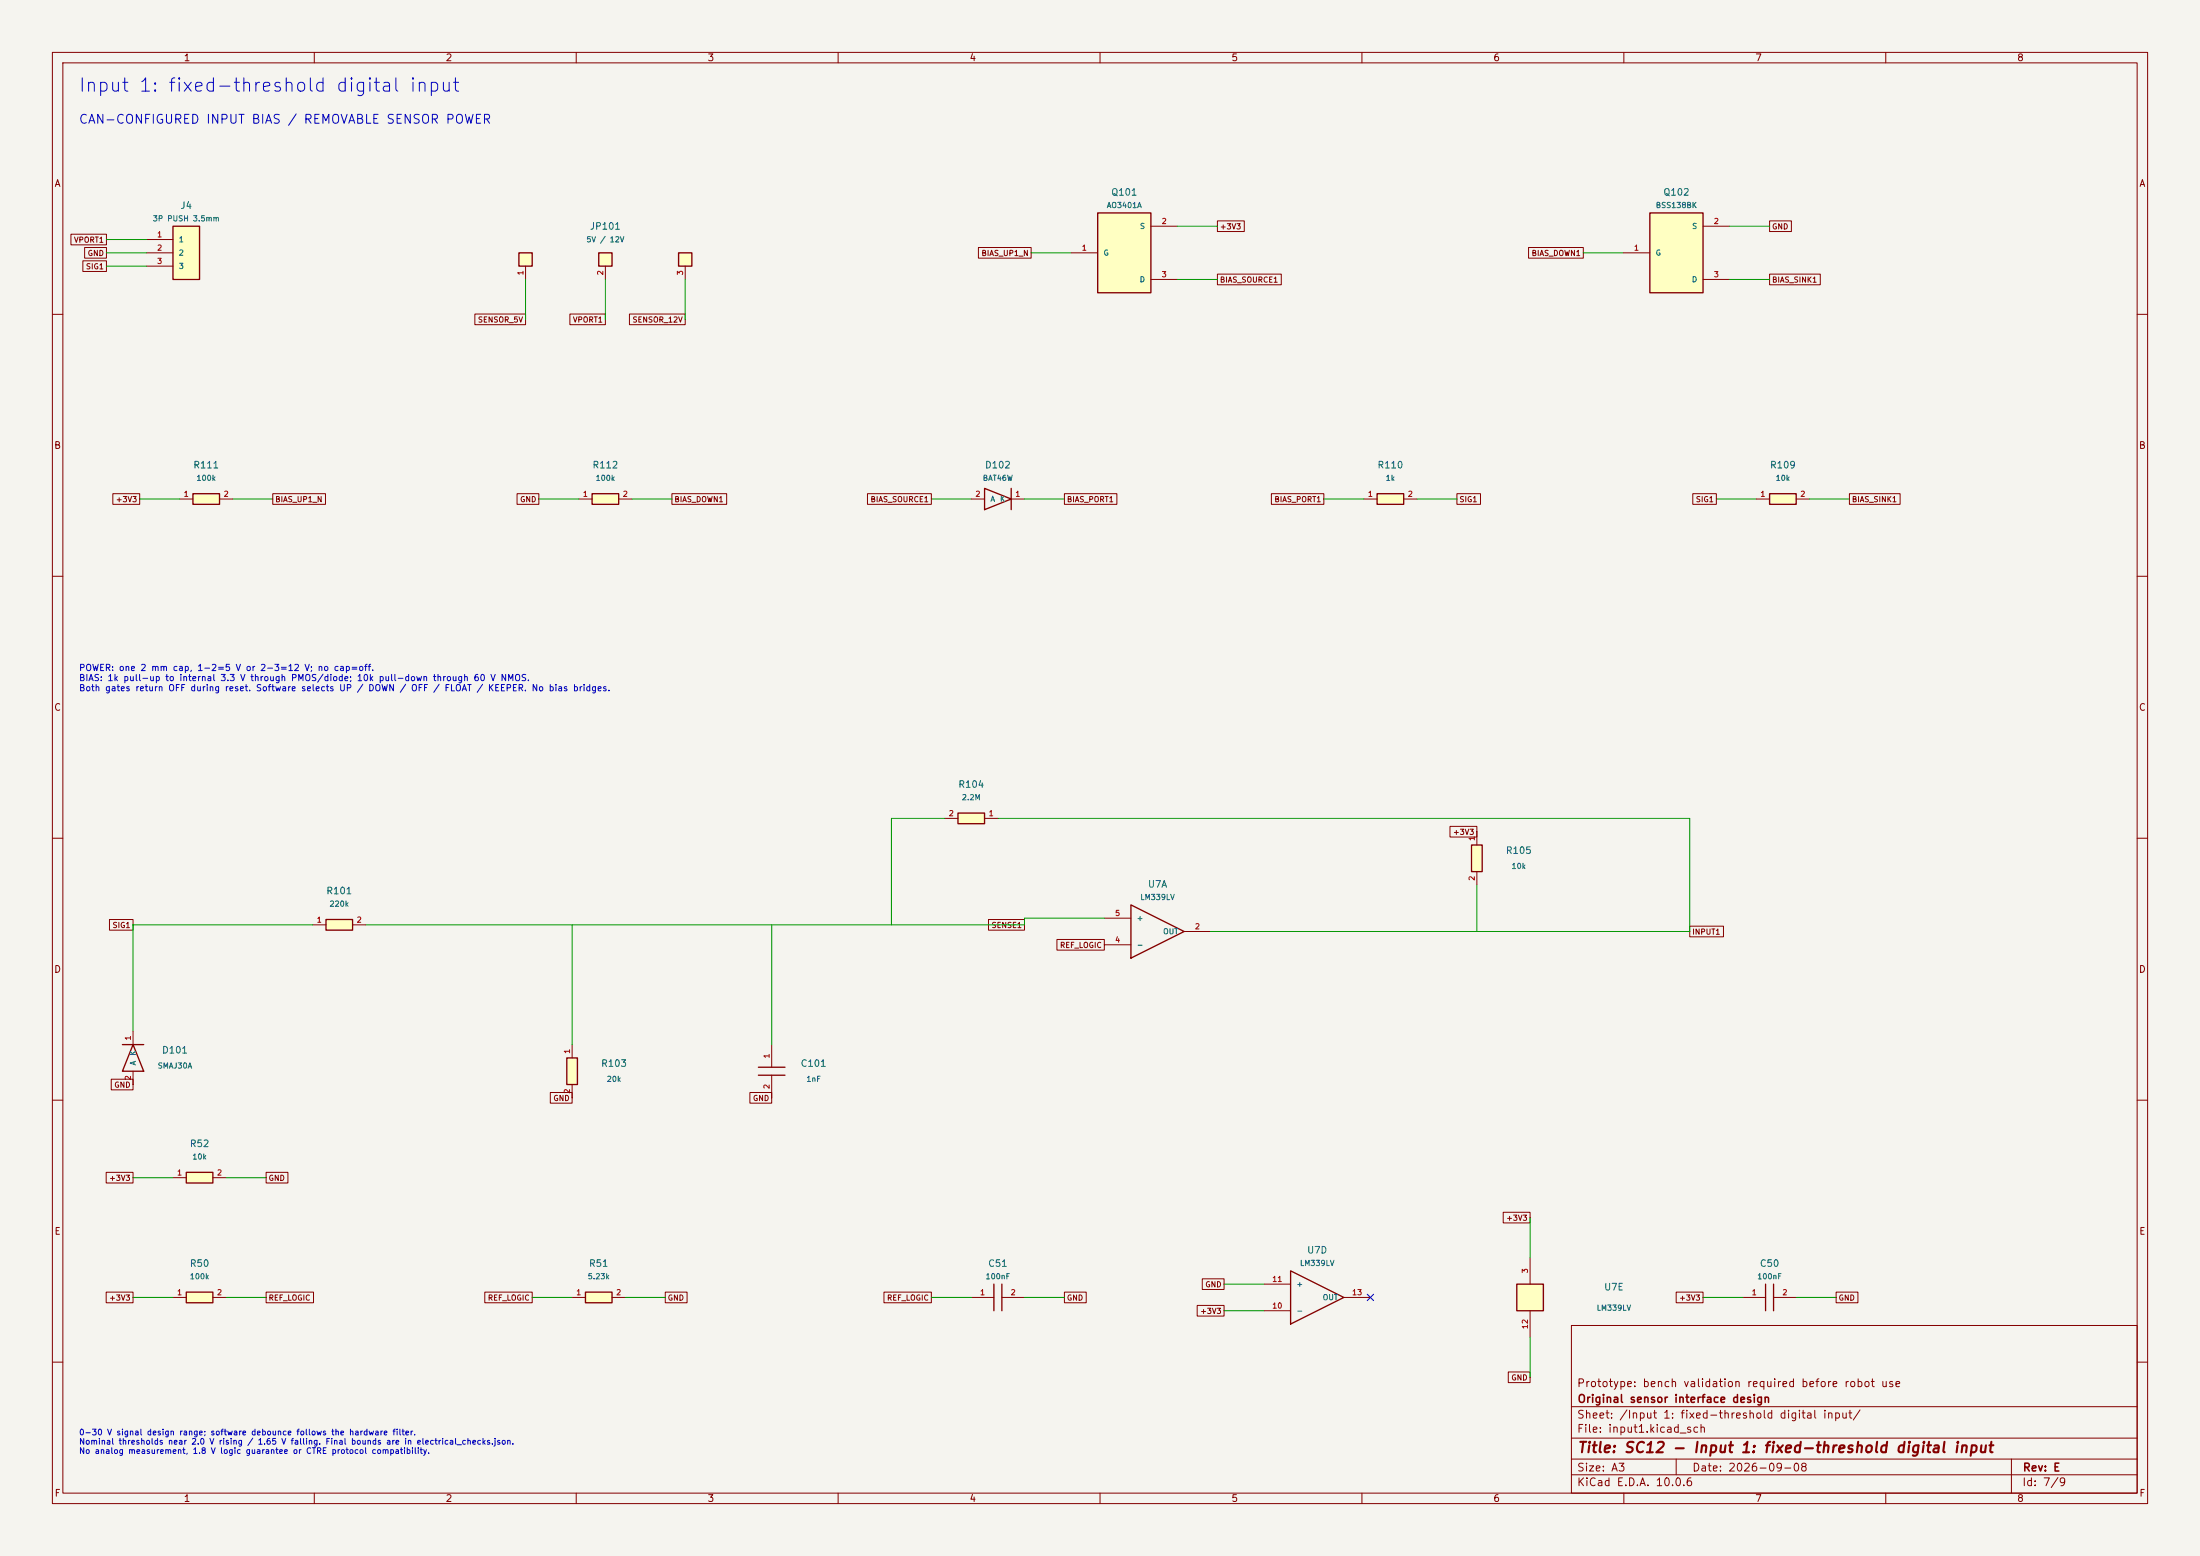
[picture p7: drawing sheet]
(kicad_sch (version 20250114) (generator "eeschema") (paper "A3")
(title_block (title "SC12 - Input 1: fixed-threshold digital input") (date "2026-09-08") (rev "E") (company "Original sensor interface design") (comment 1 "Prototype: bench validation required before robot use"))
(lib_symbols
(symbol "FRC_Sensor_CAN:C" (pin_names (offset 1.016)) (in_bom yes) (on_board yes)
(property "Reference" "C" (at 0 10 0) (effects (font (size 1.27 1.27))))
(property "Value" "C" (at 0 7 0) (effects (font (size 1.27 1.27))))
(property "Footprint" "" (at 0 0 0) (effects (font (size 1.27 1.27)) (hide yes)))
(property "Datasheet" "" (at 0 0 0) (effects (font (size 1.27 1.27)) (hide yes)))
(symbol "C_1_1" (polyline (pts (xy -0.762 -2.54) (xy -0.762 2.54)) (stroke (width 0.254) (type default)) (fill (type none)))(polyline (pts (xy 0.762 -2.54) (xy 0.762 2.54)) (stroke (width 0.254) (type default)) (fill (type none)))
(pin passive line (at -5.08 0 0) (length 4.318) (name "" (effects (font (size 1.016 1.016)))) (number "1" (effects (font (size 1.016 1.016)))))
(pin passive line (at 5.08 0 180) (length 4.318) (name "" (effects (font (size 1.016 1.016)))) (number "2" (effects (font (size 1.016 1.016)))))))
(symbol "FRC_Sensor_CAN:COMP4" (pin_names (offset 1.016)) (in_bom yes) (on_board yes)
(property "Reference" "U" (at 0 10 0) (effects (font (size 1.27 1.27))))
(property "Value" "COMP4" (at 0 7 0) (effects (font (size 1.27 1.27))))
(property "Footprint" "" (at 0 0 0) (effects (font (size 1.27 1.27)) (hide yes)))
(property "Datasheet" "" (at 0 0 0) (effects (font (size 1.27 1.27)) (hide yes)))
(symbol "COMP4_1_1" (polyline (pts (xy -5.08 -5.08) (xy -5.08 5.08) (xy 5.08 0) (xy -5.08 -5.08)) (stroke (width 0.254) (type default)) (fill (type none)))
(pin input line (at -10.16 2.54 0) (length 5.08) (name "+" (effects (font (size 1.016 1.016)))) (number "5" (effects (font (size 1.016 1.016)))))
(pin input line (at -10.16 -2.54 0) (length 5.08) (name "-" (effects (font (size 1.016 1.016)))) (number "4" (effects (font (size 1.016 1.016)))))
(pin open_collector line (at 10.16 0 180) (length 5.08) (name "OUT" (effects (font (size 1.016 1.016)))) (number "2" (effects (font (size 1.016 1.016))))))
(symbol "COMP4_2_1" (polyline (pts (xy -5.08 -5.08) (xy -5.08 5.08) (xy 5.08 0) (xy -5.08 -5.08)) (stroke (width 0.254) (type default)) (fill (type none)))
(pin input line (at -10.16 2.54 0) (length 5.08) (name "+" (effects (font (size 1.016 1.016)))) (number "7" (effects (font (size 1.016 1.016)))))
(pin input line (at -10.16 -2.54 0) (length 5.08) (name "-" (effects (font (size 1.016 1.016)))) (number "6" (effects (font (size 1.016 1.016)))))
(pin open_collector line (at 10.16 0 180) (length 5.08) (name "OUT" (effects (font (size 1.016 1.016)))) (number "1" (effects (font (size 1.016 1.016))))))
(symbol "COMP4_3_1" (polyline (pts (xy -5.08 -5.08) (xy -5.08 5.08) (xy 5.08 0) (xy -5.08 -5.08)) (stroke (width 0.254) (type default)) (fill (type none)))
(pin input line (at -10.16 2.54 0) (length 5.08) (name "+" (effects (font (size 1.016 1.016)))) (number "9" (effects (font (size 1.016 1.016)))))
(pin input line (at -10.16 -2.54 0) (length 5.08) (name "-" (effects (font (size 1.016 1.016)))) (number "8" (effects (font (size 1.016 1.016)))))
(pin open_collector line (at 10.16 0 180) (length 5.08) (name "OUT" (effects (font (size 1.016 1.016)))) (number "14" (effects (font (size 1.016 1.016))))))
(symbol "COMP4_4_1" (polyline (pts (xy -5.08 -5.08) (xy -5.08 5.08) (xy 5.08 0) (xy -5.08 -5.08)) (stroke (width 0.254) (type default)) (fill (type none)))
(pin input line (at -10.16 2.54 0) (length 5.08) (name "+" (effects (font (size 1.016 1.016)))) (number "11" (effects (font (size 1.016 1.016)))))
(pin input line (at -10.16 -2.54 0) (length 5.08) (name "-" (effects (font (size 1.016 1.016)))) (number "10" (effects (font (size 1.016 1.016)))))
(pin open_collector line (at 10.16 0 180) (length 5.08) (name "OUT" (effects (font (size 1.016 1.016)))) (number "13" (effects (font (size 1.016 1.016))))))
(symbol "COMP4_5_1" (rectangle (start -2.54 2.54) (end 2.54 -2.54) (stroke (width .254) (type default)) (fill (type background)))
(pin power_in line (at 0 7.62 270) (length 5.08) (name "" (effects (font (size 1.016 1.016)))) (number "3" (effects (font (size 1.016 1.016)))))
(pin power_in line (at 0 -7.62 90) (length 5.08) (name "" (effects (font (size 1.016 1.016)))) (number "12" (effects (font (size 1.016 1.016)))))))
(symbol "FRC_Sensor_CAN:CONN3" (pin_names (offset 1.016)) (in_bom yes) (on_board yes)
(property "Reference" "J" (at 0 10 0) (effects (font (size 1.27 1.27))))
(property "Value" "CONN3" (at 0 7 0) (effects (font (size 1.27 1.27))))
(property "Footprint" "" (at 0 0 0) (effects (font (size 1.27 1.27)) (hide yes)))
(property "Datasheet" "" (at 0 0 0) (effects (font (size 1.27 1.27)) (hide yes)))
(symbol "CONN3_1_1" (rectangle (start -2.54 5.08) (end 2.54 -5.08) (stroke (width .254) (type default)) (fill (type background)))
(pin passive line (at -7.62 2.54 0) (length 5.08) (name "1" (effects (font (size 1.016 1.016)))) (number "1" (effects (font (size 1.016 1.016)))))
(pin passive line (at -7.62 0 0) (length 5.08) (name "2" (effects (font (size 1.016 1.016)))) (number "2" (effects (font (size 1.016 1.016)))))
(pin passive line (at -7.62 -2.54 0) (length 5.08) (name "3" (effects (font (size 1.016 1.016)))) (number "3" (effects (font (size 1.016 1.016)))))))
(symbol "FRC_Sensor_CAN:D" (pin_names (offset 1.016)) (in_bom yes) (on_board yes)
(property "Reference" "D" (at 0 10 0) (effects (font (size 1.27 1.27))))
(property "Value" "D" (at 0 7 0) (effects (font (size 1.27 1.27))))
(property "Footprint" "" (at 0 0 0) (effects (font (size 1.27 1.27)) (hide yes)))
(property "Datasheet" "" (at 0 0 0) (effects (font (size 1.27 1.27)) (hide yes)))
(symbol "D_1_1" (polyline (pts (xy -2.54 -2.032) (xy -2.54 2.032) (xy 2.54 0) (xy -2.54 -2.032)) (stroke (width 0.254) (type default)) (fill (type none)))(polyline (pts (xy 2.54 -2.032) (xy 2.54 2.032)) (stroke (width 0.254) (type default)) (fill (type none)))
(pin passive line (at -5.08 0 0) (length 2.54) (name "A" (effects (font (size 1.016 1.016)))) (number "2" (effects (font (size 1.016 1.016)))))
(pin passive line (at 5.08 0 180) (length 2.54) (name "K" (effects (font (size 1.016 1.016)))) (number "1" (effects (font (size 1.016 1.016)))))))
(symbol "FRC_Sensor_CAN:NMOS3" (pin_names (offset 1.016)) (in_bom yes) (on_board yes)
(property "Reference" "Q" (at 0 10 0) (effects (font (size 1.27 1.27))))
(property "Value" "NMOS3" (at 0 7 0) (effects (font (size 1.27 1.27))))
(property "Footprint" "" (at 0 0 0) (effects (font (size 1.27 1.27)) (hide yes)))
(property "Datasheet" "" (at 0 0 0) (effects (font (size 1.27 1.27)) (hide yes)))
(symbol "NMOS3_1_1" (rectangle (start -5.08 7.62) (end 5.08 -7.62) (stroke (width .254) (type default)) (fill (type background)))
(pin input line (at -10.16 0 0) (length 5.08) (name "G" (effects (font (size 1.016 1.016)))) (number "1" (effects (font (size 1.016 1.016)))))
(pin passive line (at 10.16 5.08 180) (length 5.08) (name "S" (effects (font (size 1.016 1.016)))) (number "2" (effects (font (size 1.016 1.016)))))
(pin passive line (at 10.16 -5.08 180) (length 5.08) (name "D" (effects (font (size 1.016 1.016)))) (number "3" (effects (font (size 1.016 1.016)))))))
(symbol "FRC_Sensor_CAN:PMOS3" (pin_names (offset 1.016)) (in_bom yes) (on_board yes)
(property "Reference" "Q" (at 0 10 0) (effects (font (size 1.27 1.27))))
(property "Value" "PMOS3" (at 0 7 0) (effects (font (size 1.27 1.27))))
(property "Footprint" "" (at 0 0 0) (effects (font (size 1.27 1.27)) (hide yes)))
(property "Datasheet" "" (at 0 0 0) (effects (font (size 1.27 1.27)) (hide yes)))
(symbol "PMOS3_1_1" (rectangle (start -5.08 7.62) (end 5.08 -7.62) (stroke (width .254) (type default)) (fill (type background)))
(pin input line (at -10.16 0 0) (length 5.08) (name "G" (effects (font (size 1.016 1.016)))) (number "1" (effects (font (size 1.016 1.016)))))
(pin passive line (at 10.16 5.08 180) (length 5.08) (name "S" (effects (font (size 1.016 1.016)))) (number "2" (effects (font (size 1.016 1.016)))))
(pin passive line (at 10.16 -5.08 180) (length 5.08) (name "D" (effects (font (size 1.016 1.016)))) (number "3" (effects (font (size 1.016 1.016)))))))
(symbol "FRC_Sensor_CAN:R" (pin_names (offset 1.016)) (in_bom yes) (on_board yes)
(property "Reference" "R" (at 0 10 0) (effects (font (size 1.27 1.27))))
(property "Value" "R" (at 0 7 0) (effects (font (size 1.27 1.27))))
(property "Footprint" "" (at 0 0 0) (effects (font (size 1.27 1.27)) (hide yes)))
(property "Datasheet" "" (at 0 0 0) (effects (font (size 1.27 1.27)) (hide yes)))
(symbol "R_1_1" (rectangle (start -2.54 1.016) (end 2.54 -1.016) (stroke (width .254) (type default)) (fill (type background)))
(pin passive line (at -5.08 0 0) (length 2.54) (name "" (effects (font (size 1.016 1.016)))) (number "1" (effects (font (size 1.016 1.016)))))
(pin passive line (at 5.08 0 180) (length 2.54) (name "" (effects (font (size 1.016 1.016)))) (number "2" (effects (font (size 1.016 1.016)))))))
(symbol "FRC_Sensor_CAN:SEL3" (pin_names (offset 1.016)) (in_bom yes) (on_board yes)
(property "Reference" "JP" (at 0 10 0) (effects (font (size 1.27 1.27))))
(property "Value" "SEL3" (at 0 7 0) (effects (font (size 1.27 1.27))))
(property "Footprint" "" (at 0 0 0) (effects (font (size 1.27 1.27)) (hide yes)))
(property "Datasheet" "" (at 0 0 0) (effects (font (size 1.27 1.27)) (hide yes)))
(symbol "SEL3_1_1" (rectangle (start -16.51 -2.54) (end -13.97 0) (stroke (width .254) (type default)) (fill (type background)))(rectangle (start -1.27 -2.54) (end 1.27 0) (stroke (width .254) (type default)) (fill (type background)))(rectangle (start 13.97 -2.54) (end 16.51 0) (stroke (width .254) (type default)) (fill (type background)))
(pin passive line (at -15.24 -5.08 90) (length 2.54) (name "" (effects (font (size 1.016 1.016)))) (number "1" (effects (font (size 1.016 1.016)))))
(pin passive line (at 0 -5.08 90) (length 2.54) (name "" (effects (font (size 1.016 1.016)))) (number "2" (effects (font (size 1.016 1.016)))))
(pin passive line (at 15.24 -5.08 90) (length 2.54) (name "" (effects (font (size 1.016 1.016)))) (number "3" (effects (font (size 1.016 1.016))))))))
(text "Input 1: fixed-threshold digital input" (at 15 15 0) (effects (font (size 2.54 2.54)) (justify left top)))
(text "CAN-CONFIGURED INPUT BIAS / REMOVABLE SENSOR POWER" (at 15 22 0) (effects (font (size 1.7 1.7)) (justify left top)))
(wire (pts (xy 27.94 45.72) (xy 20.32 45.72)) (stroke (width 0) (type default)))
(global_label "VPORT1" (shape passive) (at 20.32 45.72 0) (effects (font (size 1.016 1.016)) (justify right)) (property "Intersheetrefs" "${INTERSHEET_REFS}" (at 20.32 45.72 0) (effects (font (size 1.27 1.27)) (hide yes))))
(wire (pts (xy 27.94 48.26) (xy 20.32 48.26)) (stroke (width 0) (type default)))
(global_label "GND" (shape passive) (at 20.32 48.26 0) (effects (font (size 1.016 1.016)) (justify right)) (property "Intersheetrefs" "${INTERSHEET_REFS}" (at 20.32 48.26 0) (effects (font (size 1.27 1.27)) (hide yes))))
(wire (pts (xy 27.94 50.8) (xy 20.32 50.8)) (stroke (width 0) (type default)))
(global_label "SIG1" (shape passive) (at 20.32 50.8 0) (effects (font (size 1.016 1.016)) (justify right)) (property "Intersheetrefs" "${INTERSHEET_REFS}" (at 20.32 50.8 0) (effects (font (size 1.27 1.27)) (hide yes))))
(symbol (lib_id "FRC_Sensor_CAN:CONN3") (at 35.56 48.26 0) (unit 1) (in_bom yes) (on_board yes) (dnp no) (property "Reference" "J4" (at 35.56 39.22 0) (effects (font (size 1.27 1.27))))(property "Value" "3P PUSH 3.5mm" (at 35.56 41.72 0) (effects (font (size 1.016 1.016))))(property "Footprint" "FRC_Sensor_CAN:Weidmuller_LSF_90_3P" (at 35.56 48.26 0) (effects (font (size 1.27 1.27)) (hide yes)))(property "Datasheet" "" (at 35.56 48.26 0) (effects (font (size 1.27 1.27)) (hide yes)))(property "MPN" "1824430000" (at 35.56 48.26 0) (effects (font (size 1.27 1.27)) (hide yes)))(property "Notes" "Horizontal /90 push-in; 8 mm strip, 7 mm pin-row spacing, two solder pins per pole." (at 35.56 48.26 0) (effects (font (size 1.27 1.27)) (hide yes)))(pin "1")(pin "2")(pin "3") )
(wire (pts (xy 100.33 53.34) (xy 100.33 60.96)) (stroke (width 0) (type default)))
(global_label "SENSOR_5V" (shape passive) (at 100.33 60.96 0) (effects (font (size 1.016 1.016)) (justify right)) (property "Intersheetrefs" "${INTERSHEET_REFS}" (at 100.33 60.96 0) (effects (font (size 1.27 1.27)) (hide yes))))
(wire (pts (xy 115.57 53.34) (xy 115.57 60.96)) (stroke (width 0) (type default)))
(global_label "VPORT1" (shape passive) (at 115.57 60.96 0) (effects (font (size 1.016 1.016)) (justify right)) (property "Intersheetrefs" "${INTERSHEET_REFS}" (at 115.57 60.96 0) (effects (font (size 1.27 1.27)) (hide yes))))
(wire (pts (xy 130.81 53.34) (xy 130.81 60.96)) (stroke (width 0) (type default)))
(global_label "SENSOR_12V" (shape passive) (at 130.81 60.96 0) (effects (font (size 1.016 1.016)) (justify right)) (property "Intersheetrefs" "${INTERSHEET_REFS}" (at 130.81 60.96 0) (effects (font (size 1.27 1.27)) (hide yes))))
(symbol (lib_id "FRC_Sensor_CAN:SEL3") (at 115.57000000000001 48.26 0) (unit 1) (in_bom yes) (on_board yes) (dnp no) (property "Reference" "JP101" (at 115.57 43.18 0) (effects (font (size 1.27 1.27))))(property "Value" "5V / 12V" (at 115.57 45.72 0) (effects (font (size 1.016 1.016))))(property "Footprint" "FRC_Sensor_CAN:PinHeader_1x03_P2.00mm_Vertical" (at 115.57 48.26 0) (effects (font (size 1.27 1.27)) (hide yes)))(property "Datasheet" "" (at 115.57 48.26 0) (effects (font (size 1.27 1.27)) (hide yes)))(property "MPN" "M22-2010305" (at 115.57 48.26 0) (effects (font (size 1.27 1.27)) (hide yes)))(property "Notes" "Hand-fit 2 mm header. One removable SPN02SVEN-RC shunt: 1-2=5 V, 2-3=12 V, absent=off. Change only with power off. Ship shunts loose." (at 115.57 48.26 0) (effects (font (size 1.27 1.27)) (hide yes)))(pin "1")(pin "2")(pin "3") )
(wire (pts (xy 204.47 48.26) (xy 196.85 48.26)) (stroke (width 0) (type default)))
(global_label "BIAS_UP1_N" (shape passive) (at 196.85 48.26 0) (effects (font (size 1.016 1.016)) (justify right)) (property "Intersheetrefs" "${INTERSHEET_REFS}" (at 196.85 48.26 0) (effects (font (size 1.27 1.27)) (hide yes))))
(wire (pts (xy 224.79 43.18) (xy 232.41 43.18)) (stroke (width 0) (type default)))
(global_label "+3V3" (shape passive) (at 232.41 43.18 180) (effects (font (size 1.016 1.016)) (justify left)) (property "Intersheetrefs" "${INTERSHEET_REFS}" (at 232.41 43.18 0) (effects (font (size 1.27 1.27)) (hide yes))))
(wire (pts (xy 224.79 53.34) (xy 232.41 53.34)) (stroke (width 0) (type default)))
(global_label "BIAS_SOURCE1" (shape passive) (at 232.41 53.34 180) (effects (font (size 1.016 1.016)) (justify left)) (property "Intersheetrefs" "${INTERSHEET_REFS}" (at 232.41 53.34 0) (effects (font (size 1.27 1.27)) (hide yes))))
(symbol (lib_id "FRC_Sensor_CAN:PMOS3") (at 214.63 48.26 0) (unit 1) (in_bom yes) (on_board yes) (dnp no) (property "Reference" "Q101" (at 214.63 36.68 0) (effects (font (size 1.27 1.27))))(property "Value" "AO3401A" (at 214.63 39.18 0) (effects (font (size 1.016 1.016))))(property "Footprint" "FRC_Sensor_CAN:SOT-23" (at 214.63 48.26 0) (effects (font (size 1.27 1.27)) (hide yes)))(property "Datasheet" "" (at 214.63 48.26 0) (effects (font (size 1.27 1.27)) (hide yes)))(property "MPN" "AO3401A" (at 214.63 48.26 0) (effects (font (size 1.27 1.27)) (hide yes)))(property "Notes" "3.3 V bias source, active-low gate. BAT46W isolates positive field voltage." (at 214.63 48.26 0) (effects (font (size 1.27 1.27)) (hide yes)))(pin "1")(pin "2")(pin "3") )
(wire (pts (xy 309.88 48.26) (xy 302.26 48.26)) (stroke (width 0) (type default)))
(global_label "BIAS_DOWN1" (shape passive) (at 302.26 48.26 0) (effects (font (size 1.016 1.016)) (justify right)) (property "Intersheetrefs" "${INTERSHEET_REFS}" (at 302.26 48.26 0) (effects (font (size 1.27 1.27)) (hide yes))))
(wire (pts (xy 330.2 43.18) (xy 337.82 43.18)) (stroke (width 0) (type default)))
(global_label "GND" (shape passive) (at 337.82 43.18 180) (effects (font (size 1.016 1.016)) (justify left)) (property "Intersheetrefs" "${INTERSHEET_REFS}" (at 337.82 43.18 0) (effects (font (size 1.27 1.27)) (hide yes))))
(wire (pts (xy 330.2 53.34) (xy 337.82 53.34)) (stroke (width 0) (type default)))
(global_label "BIAS_SINK1" (shape passive) (at 337.82 53.34 180) (effects (font (size 1.016 1.016)) (justify left)) (property "Intersheetrefs" "${INTERSHEET_REFS}" (at 337.82 53.34 0) (effects (font (size 1.27 1.27)) (hide yes))))
(symbol (lib_id "FRC_Sensor_CAN:NMOS3") (at 320.04 48.26 0) (unit 1) (in_bom yes) (on_board yes) (dnp no) (property "Reference" "Q102" (at 320.04 36.68 0) (effects (font (size 1.27 1.27))))(property "Value" "BSS138BK" (at 320.04 39.18 0) (effects (font (size 1.016 1.016))))(property "Footprint" "FRC_Sensor_CAN:SOT-23" (at 320.04 48.26 0) (effects (font (size 1.27 1.27)) (hide yes)))(property "Datasheet" "" (at 320.04 48.26 0) (effects (font (size 1.27 1.27)) (hide yes)))(property "MPN" "BSS138BK,215" (at 320.04 48.26 0) (effects (font (size 1.27 1.27)) (hide yes)))(property "Notes" "60 V bias sink, active-high gate; 6.5 ohm max at VGS=2.5 V, 25 C." (at 320.04 48.26 0) (effects (font (size 1.27 1.27)) (hide yes)))(pin "1")(pin "2")(pin "3") )
(wire (pts (xy 34.29 95.25) (xy 26.67 95.25)) (stroke (width 0) (type default)))
(global_label "+3V3" (shape passive) (at 26.67 95.25 0) (effects (font (size 1.016 1.016)) (justify right)) (property "Intersheetrefs" "${INTERSHEET_REFS}" (at 26.67 95.25 0) (effects (font (size 1.27 1.27)) (hide yes))))
(wire (pts (xy 44.45 95.25) (xy 52.07 95.25)) (stroke (width 0) (type default)))
(global_label "BIAS_UP1_N" (shape passive) (at 52.07 95.25 180) (effects (font (size 1.016 1.016)) (justify left)) (property "Intersheetrefs" "${INTERSHEET_REFS}" (at 52.07 95.25 0) (effects (font (size 1.27 1.27)) (hide yes))))
(symbol (lib_id "FRC_Sensor_CAN:R") (at 39.37 95.25 0) (unit 1) (in_bom yes) (on_board yes) (dnp no) (property "Reference" "R111" (at 39.37 88.75 0) (effects (font (size 1.27 1.27))))(property "Value" "100k" (at 39.37 91.25 0) (effects (font (size 1.016 1.016))))(property "Footprint" "FRC_Sensor_CAN:R_0805_2012Metric" (at 39.37 95.25 0) (effects (font (size 1.27 1.27)) (hide yes)))(property "Datasheet" "" (at 39.37 95.25 0) (effects (font (size 1.27 1.27)) (hide yes)))(property "MPN" "0805W8F1003T5E" (at 39.37 95.25 0) (effects (font (size 1.27 1.27)) (hide yes)))(property "Notes" "100k gate return holds bias OFF during reset, bootloader and unconfigured startup." (at 39.37 95.25 0) (effects (font (size 1.27 1.27)) (hide yes)))(pin "1")(pin "2") )
(wire (pts (xy 110.49 95.25) (xy 102.87 95.25)) (stroke (width 0) (type default)))
(global_label "GND" (shape passive) (at 102.87 95.25 0) (effects (font (size 1.016 1.016)) (justify right)) (property "Intersheetrefs" "${INTERSHEET_REFS}" (at 102.87 95.25 0) (effects (font (size 1.27 1.27)) (hide yes))))
(wire (pts (xy 120.65 95.25) (xy 128.27 95.25)) (stroke (width 0) (type default)))
(global_label "BIAS_DOWN1" (shape passive) (at 128.27 95.25 180) (effects (font (size 1.016 1.016)) (justify left)) (property "Intersheetrefs" "${INTERSHEET_REFS}" (at 128.27 95.25 0) (effects (font (size 1.27 1.27)) (hide yes))))
(symbol (lib_id "FRC_Sensor_CAN:R") (at 115.57000000000001 95.25 0) (unit 1) (in_bom yes) (on_board yes) (dnp no) (property "Reference" "R112" (at 115.57 88.75 0) (effects (font (size 1.27 1.27))))(property "Value" "100k" (at 115.57 91.25 0) (effects (font (size 1.016 1.016))))(property "Footprint" "FRC_Sensor_CAN:R_0805_2012Metric" (at 115.57 95.25 0) (effects (font (size 1.27 1.27)) (hide yes)))(property "Datasheet" "" (at 115.57 95.25 0) (effects (font (size 1.27 1.27)) (hide yes)))(property "MPN" "0805W8F1003T5E" (at 115.57 95.25 0) (effects (font (size 1.27 1.27)) (hide yes)))(property "Notes" "100k gate return holds bias OFF during reset, bootloader and unconfigured startup." (at 115.57 95.25 0) (effects (font (size 1.27 1.27)) (hide yes)))(pin "1")(pin "2") )
(wire (pts (xy 185.42 95.25) (xy 177.8 95.25)) (stroke (width 0) (type default)))
(global_label "BIAS_SOURCE1" (shape passive) (at 177.8 95.25 0) (effects (font (size 1.016 1.016)) (justify right)) (property "Intersheetrefs" "${INTERSHEET_REFS}" (at 177.8 95.25 0) (effects (font (size 1.27 1.27)) (hide yes))))
(wire (pts (xy 195.58 95.25) (xy 203.2 95.25)) (stroke (width 0) (type default)))
(global_label "BIAS_PORT1" (shape passive) (at 203.2 95.25 180) (effects (font (size 1.016 1.016)) (justify left)) (property "Intersheetrefs" "${INTERSHEET_REFS}" (at 203.2 95.25 0) (effects (font (size 1.27 1.27)) (hide yes))))
(symbol (lib_id "FRC_Sensor_CAN:D") (at 190.5 95.25 0) (unit 1) (in_bom yes) (on_board yes) (dnp no) (property "Reference" "D102" (at 190.5 88.75 0) (effects (font (size 1.27 1.27))))(property "Value" "BAT46W" (at 190.5 91.25 0) (effects (font (size 1.016 1.016))))(property "Footprint" "FRC_Sensor_CAN:D_SOD-123" (at 190.5 95.25 0) (effects (font (size 1.27 1.27)) (hide yes)))(property "Datasheet" "" (at 190.5 95.25 0) (effects (font (size 1.27 1.27)) (hide yes)))(property "MPN" "BAT46W-E3-18" (at 190.5 95.25 0) (effects (font (size 1.27 1.27)) (hide yes)))(property "Notes" "" (at 190.5 95.25 0) (effects (font (size 1.27 1.27)) (hide yes)))(pin "2")(pin "1") )
(wire (pts (xy 260.35 95.25) (xy 252.73 95.25)) (stroke (width 0) (type default)))
(global_label "BIAS_PORT1" (shape passive) (at 252.73 95.25 0) (effects (font (size 1.016 1.016)) (justify right)) (property "Intersheetrefs" "${INTERSHEET_REFS}" (at 252.73 95.25 0) (effects (font (size 1.27 1.27)) (hide yes))))
(wire (pts (xy 270.51 95.25) (xy 278.13 95.25)) (stroke (width 0) (type default)))
(global_label "SIG1" (shape passive) (at 278.13 95.25 180) (effects (font (size 1.016 1.016)) (justify left)) (property "Intersheetrefs" "${INTERSHEET_REFS}" (at 278.13 95.25 0) (effects (font (size 1.27 1.27)) (hide yes))))
(symbol (lib_id "FRC_Sensor_CAN:R") (at 265.43 95.25 0) (unit 1) (in_bom yes) (on_board yes) (dnp no) (property "Reference" "R110" (at 265.43 88.75 0) (effects (font (size 1.27 1.27))))(property "Value" "1k" (at 265.43 91.25 0) (effects (font (size 1.016 1.016))))(property "Footprint" "FRC_Sensor_CAN:R_0805_2012Metric" (at 265.43 95.25 0) (effects (font (size 1.27 1.27)) (hide yes)))(property "Datasheet" "" (at 265.43 95.25 0) (effects (font (size 1.27 1.27)) (hide yes)))(property "MPN" "0805W8F1001T5E" (at 265.43 95.25 0) (effects (font (size 1.27 1.27)) (hide yes)))(property "Notes" "Switched 3.3 V pull-up through reverse-blocking BAT46W; independent of sensor supply. About 3 mA maximum sink load." (at 265.43 95.25 0) (effects (font (size 1.27 1.27)) (hide yes)))(pin "1")(pin "2") )
(wire (pts (xy 335.28 95.25) (xy 327.66 95.25)) (stroke (width 0) (type default)))
(global_label "SIG1" (shape passive) (at 327.66 95.25 0) (effects (font (size 1.016 1.016)) (justify right)) (property "Intersheetrefs" "${INTERSHEET_REFS}" (at 327.66 95.25 0) (effects (font (size 1.27 1.27)) (hide yes))))
(wire (pts (xy 345.44 95.25) (xy 353.06 95.25)) (stroke (width 0) (type default)))
(global_label "BIAS_SINK1" (shape passive) (at 353.06 95.25 180) (effects (font (size 1.016 1.016)) (justify left)) (property "Intersheetrefs" "${INTERSHEET_REFS}" (at 353.06 95.25 0) (effects (font (size 1.27 1.27)) (hide yes))))
(symbol (lib_id "FRC_Sensor_CAN:R") (at 340.36 95.25 0) (unit 1) (in_bom yes) (on_board yes) (dnp no) (property "Reference" "R109" (at 340.36 88.75 0) (effects (font (size 1.27 1.27))))(property "Value" "10k" (at 340.36 91.25 0) (effects (font (size 1.016 1.016))))(property "Footprint" "FRC_Sensor_CAN:R_1206_3216Metric" (at 340.36 95.25 0) (effects (font (size 1.27 1.27)) (hide yes)))(property "Datasheet" "" (at 340.36 95.25 0) (effects (font (size 1.27 1.27)) (hide yes)))(property "MPN" "RC1206FR-0710KL" (at 340.36 95.25 0) (effects (font (size 1.27 1.27)) (hide yes)))(property "Notes" "Electronically switched 10k pulldown; 0.09 W worst at 30 V, 1206 0.25 W." (at 340.36 95.25 0) (effects (font (size 1.27 1.27)) (hide yes)))(pin "1")(pin "2") )
(text "POWER: one 2 mm cap, 1-2=5 V or 2-3=12 V; no cap=off.\nBIAS: 1k pull-up to internal 3.3 V through PMOS/diode; 10k pull-down through 60 V NMOS.\nBoth gates return OFF during reset. Software selects UP / DOWN / OFF / FLOAT / KEEPER. No bias bridges." (at 15 127 0) (effects (font (size 1.2 1.2)) (justify left top)))
(symbol (lib_id "FRC_Sensor_CAN:R") (at 64.77 176.53 0) (unit 1) (in_bom yes) (on_board yes) (dnp no) (property "Reference" "R101" (at 64.77 170.03 0) (effects (font (size 1.27 1.27))))(property "Value" "220k" (at 64.77 172.53 0) (effects (font (size 1.016 1.016))))(property "Footprint" "FRC_Sensor_CAN:R_0805_2012Metric" (at 64.77 176.53 0) (effects (font (size 1.27 1.27)) (hide yes)))(property "Datasheet" "" (at 64.77 176.53 0) (effects (font (size 1.27 1.27)) (hide yes)))(property "MPN" "RC0805FR-07220KL" (at 64.77 176.53 0) (effects (font (size 1.27 1.27)) (hide yes)))(property "Notes" "One series resistor; loses Rev B single-resistor-short tolerance. 150 V working rating; input 0-30 V target." (at 64.77 176.53 0) (effects (font (size 1.27 1.27)) (hide yes)))(pin "1")(pin "2") )
(symbol (lib_id "FRC_Sensor_CAN:D") (at 25.4 201.93 90) (unit 1) (in_bom yes) (on_board yes) (dnp no) (property "Reference" "D101" (at 33.4 200.43 90) (effects (font (size 1.27 1.27))))(property "Value" "SMAJ30A" (at 33.4 203.43 90) (effects (font (size 1.016 1.016))))(property "Footprint" "FRC_Sensor_CAN:D_SMA" (at 25.4 201.93 0) (effects (font (size 1.27 1.27)) (hide yes)))(property "Datasheet" "" (at 25.4 201.93 0) (effects (font (size 1.27 1.27)) (hide yes)))(property "MPN" "SMAJ30A" (at 25.4 201.93 0) (effects (font (size 1.27 1.27)) (hide yes)))(property "Notes" "30V working standoff; unidirectional transient clamp." (at 25.4 201.93 0) (effects (font (size 1.27 1.27)) (hide yes)))(pin "2")(pin "1") )
(symbol (lib_id "FRC_Sensor_CAN:R") (at 109.22 204.47 270) (unit 1) (in_bom yes) (on_board yes) (dnp no) (property "Reference" "R103" (at 117.22 202.97 90) (effects (font (size 1.27 1.27))))(property "Value" "20k" (at 117.22 205.97 90) (effects (font (size 1.016 1.016))))(property "Footprint" "FRC_Sensor_CAN:R_0805_2012Metric" (at 109.22 204.47 0) (effects (font (size 1.27 1.27)) (hide yes)))(property "Datasheet" "" (at 109.22 204.47 0) (effects (font (size 1.27 1.27)) (hide yes)))(property "MPN" "RC0805FR-0720KL" (at 109.22 204.47 0) (effects (font (size 1.27 1.27)) (hide yes)))(property "Notes" "" (at 109.22 204.47 0) (effects (font (size 1.27 1.27)) (hide yes)))(pin "1")(pin "2") )
(symbol (lib_id "FRC_Sensor_CAN:C") (at 147.32 204.47 270) (unit 1) (in_bom yes) (on_board yes) (dnp no) (property "Reference" "C101" (at 155.32 202.97 90) (effects (font (size 1.27 1.27))))(property "Value" "1nF" (at 155.32 205.97 90) (effects (font (size 1.016 1.016))))(property "Footprint" "FRC_Sensor_CAN:C_0805_2012Metric" (at 147.32 204.47 0) (effects (font (size 1.27 1.27)) (hide yes)))(property "Datasheet" "" (at 147.32 204.47 0) (effects (font (size 1.27 1.27)) (hide yes)))(property "MPN" "CC0805JRNPO9BN102" (at 147.32 204.47 0) (effects (font (size 1.27 1.27)) (hide yes)))(property "Notes" "" (at 147.32 204.47 0) (effects (font (size 1.27 1.27)) (hide yes)))(pin "1")(pin "2") )
(symbol (lib_id "FRC_Sensor_CAN:COMP4") (at 220.98 177.8 0) (unit 1) (in_bom yes) (on_board yes) (dnp no) (property "Reference" "U7" (at 220.98 168.76 0) (effects (font (size 1.27 1.27))))(property "Value" "LM339LV" (at 220.98 171.26 0) (effects (font (size 1.016 1.016))))(property "Footprint" "FRC_Sensor_CAN:SOIC-14_3.9x8.7mm_P1.27mm" (at 220.98 177.8 0) (effects (font (size 1.27 1.27)) (hide yes)))(property "Datasheet" "" (at 220.98 177.8 0) (effects (font (size 1.27 1.27)) (hide yes)))(property "MPN" "LM339LVDR" (at 220.98 177.8 0) (effects (font (size 1.27 1.27)) (hide yes)))(property "Notes" "Rail-to-rail failsafe comparator on regulated 3V3. 0-30V signal is divided before this pin; NOT a 30V supply IC. Same SO14 pin assignment as LM2901B." (at 220.98 177.8 0) (effects (font (size 1.27 1.27)) (hide yes)))(pin "5")(pin "4")(pin "2") )
(symbol (lib_id "FRC_Sensor_CAN:R") (at 185.42000000000002 156.21 180) (unit 1) (in_bom yes) (on_board yes) (dnp no) (property "Reference" "R104" (at 185.42 149.71 0) (effects (font (size 1.27 1.27))))(property "Value" "2.2M" (at 185.42 152.21 0) (effects (font (size 1.016 1.016))))(property "Footprint" "FRC_Sensor_CAN:R_0805_2012Metric" (at 185.42 156.21 0) (effects (font (size 1.27 1.27)) (hide yes)))(property "Datasheet" "" (at 185.42 156.21 0) (effects (font (size 1.27 1.27)) (hide yes)))(property "MPN" "RC0805FR-072M2L" (at 185.42 156.21 0) (effects (font (size 1.27 1.27)) (hide yes)))(property "Notes" "Positive feedback; fixed Schmitt thresholds with shared reference." (at 185.42 156.21 0) (effects (font (size 1.27 1.27)) (hide yes)))(pin "1")(pin "2") )
(symbol (lib_id "FRC_Sensor_CAN:R") (at 281.94 163.83 270) (unit 1) (in_bom yes) (on_board yes) (dnp no) (property "Reference" "R105" (at 289.94 162.33 90) (effects (font (size 1.27 1.27))))(property "Value" "10k" (at 289.94 165.33 90) (effects (font (size 1.016 1.016))))(property "Footprint" "FRC_Sensor_CAN:R_0805_2012Metric" (at 281.94 163.83 0) (effects (font (size 1.27 1.27)) (hide yes)))(property "Datasheet" "" (at 281.94 163.83 0) (effects (font (size 1.27 1.27)) (hide yes)))(property "MPN" "0805W8F1002T5E" (at 281.94 163.83 0) (effects (font (size 1.27 1.27)) (hide yes)))(property "Notes" "" (at 281.94 163.83 0) (effects (font (size 1.27 1.27)) (hide yes)))(pin "1")(pin "2") )
(global_label "SIG1" (shape passive) (at 25.4 176.53 0) (effects (font (size 1.016 1.016)) (justify right)) (property "Intersheetrefs" "${INTERSHEET_REFS}" (at 25.4 176.53 0) (effects (font (size 1.27 1.27)) (hide yes))))
(wire (pts (xy 25.4 176.53) (xy 59.69 176.53)) (stroke (width 0) (type default)))
(wire (pts (xy 25.4 176.53) (xy 25.4 196.85)) (stroke (width 0) (type default)))
(junction (at 25.4 176.53) (diameter 0) (color 0 0 0 0))
(global_label "GND" (shape passive) (at 25.4 207.01 0) (effects (font (size 1.016 1.016)) (justify right)) (property "Intersheetrefs" "${INTERSHEET_REFS}" (at 25.4 207.01 0) (effects (font (size 1.27 1.27)) (hide yes))))
(wire (pts (xy 69.85 176.53) (xy 195.58 176.53)) (stroke (width 0) (type default)))
(wire (pts (xy 195.58 176.53) (xy 195.58 175.26)) (stroke (width 0) (type default)))
(wire (pts (xy 195.58 175.26) (xy 210.82 175.26)) (stroke (width 0) (type default)))
(global_label "SENSE1" (shape passive) (at 195.58 176.53 0) (effects (font (size 1.016 1.016)) (justify right)) (property "Intersheetrefs" "${INTERSHEET_REFS}" (at 195.58 176.53 0) (effects (font (size 1.27 1.27)) (hide yes))))
(wire (pts (xy 109.22 176.53) (xy 109.22 199.39)) (stroke (width 0) (type default)))
(junction (at 109.22 176.53) (diameter 0) (color 0 0 0 0))
(global_label "GND" (shape passive) (at 109.22 209.55 0) (effects (font (size 1.016 1.016)) (justify right)) (property "Intersheetrefs" "${INTERSHEET_REFS}" (at 109.22 209.55 0) (effects (font (size 1.27 1.27)) (hide yes))))
(wire (pts (xy 147.32 176.53) (xy 147.32 199.39)) (stroke (width 0) (type default)))
(junction (at 147.32 176.53) (diameter 0) (color 0 0 0 0))
(global_label "GND" (shape passive) (at 147.32 209.55 0) (effects (font (size 1.016 1.016)) (justify right)) (property "Intersheetrefs" "${INTERSHEET_REFS}" (at 147.32 209.55 0) (effects (font (size 1.27 1.27)) (hide yes))))
(global_label "REF_LOGIC" (shape passive) (at 210.82 180.34 0) (effects (font (size 1.016 1.016)) (justify right)) (property "Intersheetrefs" "${INTERSHEET_REFS}" (at 210.82 180.34 0) (effects (font (size 1.27 1.27)) (hide yes))))
(wire (pts (xy 231.14 177.8) (xy 322.58 177.8)) (stroke (width 0) (type default)))
(global_label "INPUT1" (shape passive) (at 322.58 177.8 180) (effects (font (size 1.016 1.016)) (justify left)) (property "Intersheetrefs" "${INTERSHEET_REFS}" (at 322.58 177.8 0) (effects (font (size 1.27 1.27)) (hide yes))))
(wire (pts (xy 281.94 168.91) (xy 281.94 177.8)) (stroke (width 0) (type default)))
(junction (at 281.94 177.8) (diameter 0) (color 0 0 0 0))
(global_label "+3V3" (shape passive) (at 281.94 158.75 0) (effects (font (size 1.016 1.016)) (justify right)) (property "Intersheetrefs" "${INTERSHEET_REFS}" (at 281.94 158.75 0) (effects (font (size 1.27 1.27)) (hide yes))))
(wire (pts (xy 322.58 177.8) (xy 322.58 156.21)) (stroke (width 0) (type default)))
(wire (pts (xy 322.58 156.21) (xy 190.5 156.21)) (stroke (width 0) (type default)))
(wire (pts (xy 180.34 156.21) (xy 170.18 156.21)) (stroke (width 0) (type default)))
(wire (pts (xy 170.18 156.21) (xy 170.18 176.53)) (stroke (width 0) (type default)))
(junction (at 170.18 176.53) (diameter 0) (color 0 0 0 0))
(wire (pts (xy 33.02 224.79) (xy 25.4 224.79)) (stroke (width 0) (type default)))
(global_label "+3V3" (shape passive) (at 25.4 224.79 0) (effects (font (size 1.016 1.016)) (justify right)) (property "Intersheetrefs" "${INTERSHEET_REFS}" (at 25.4 224.79 0) (effects (font (size 1.27 1.27)) (hide yes))))
(wire (pts (xy 43.18 224.79) (xy 50.8 224.79)) (stroke (width 0) (type default)))
(global_label "GND" (shape passive) (at 50.8 224.79 180) (effects (font (size 1.016 1.016)) (justify left)) (property "Intersheetrefs" "${INTERSHEET_REFS}" (at 50.8 224.79 0) (effects (font (size 1.27 1.27)) (hide yes))))
(symbol (lib_id "FRC_Sensor_CAN:R") (at 38.1 224.79 0) (unit 1) (in_bom yes) (on_board yes) (dnp no) (property "Reference" "R52" (at 38.1 218.29 0) (effects (font (size 1.27 1.27))))(property "Value" "10k" (at 38.1 220.79 0) (effects (font (size 1.016 1.016))))(property "Footprint" "FRC_Sensor_CAN:R_0805_2012Metric" (at 38.1 224.79 0) (effects (font (size 1.27 1.27)) (hide yes)))(property "Datasheet" "" (at 38.1 224.79 0) (effects (font (size 1.27 1.27)) (hide yes)))(property "MPN" "0805W8F1002T5E" (at 38.1 224.79 0) (effects (font (size 1.27 1.27)) (hide yes)))(property "Notes" "10k logic-rail bleed bounds reverse-diode leakage with board power removed; not galvanic isolation." (at 38.1 224.79 0) (effects (font (size 1.27 1.27)) (hide yes)))(pin "1")(pin "2") )
(wire (pts (xy 33.02 247.65) (xy 25.4 247.65)) (stroke (width 0) (type default)))
(global_label "+3V3" (shape passive) (at 25.4 247.65 0) (effects (font (size 1.016 1.016)) (justify right)) (property "Intersheetrefs" "${INTERSHEET_REFS}" (at 25.4 247.65 0) (effects (font (size 1.27 1.27)) (hide yes))))
(wire (pts (xy 43.18 247.65) (xy 50.8 247.65)) (stroke (width 0) (type default)))
(global_label "REF_LOGIC" (shape passive) (at 50.8 247.65 180) (effects (font (size 1.016 1.016)) (justify left)) (property "Intersheetrefs" "${INTERSHEET_REFS}" (at 50.8 247.65 0) (effects (font (size 1.27 1.27)) (hide yes))))
(symbol (lib_id "FRC_Sensor_CAN:R") (at 38.1 247.65 0) (unit 1) (in_bom yes) (on_board yes) (dnp no) (property "Reference" "R50" (at 38.1 241.15 0) (effects (font (size 1.27 1.27))))(property "Value" "100k" (at 38.1 243.65 0) (effects (font (size 1.016 1.016))))(property "Footprint" "FRC_Sensor_CAN:R_0805_2012Metric" (at 38.1 247.65 0) (effects (font (size 1.27 1.27)) (hide yes)))(property "Datasheet" "" (at 38.1 247.65 0) (effects (font (size 1.27 1.27)) (hide yes)))(property "MPN" "0805W8F1003T5E" (at 38.1 247.65 0) (effects (font (size 1.27 1.27)) (hide yes)))(property "Notes" "" (at 38.1 247.65 0) (effects (font (size 1.27 1.27)) (hide yes)))(pin "1")(pin "2") )
(wire (pts (xy 109.22 247.65) (xy 101.6 247.65)) (stroke (width 0) (type default)))
(global_label "REF_LOGIC" (shape passive) (at 101.6 247.65 0) (effects (font (size 1.016 1.016)) (justify right)) (property "Intersheetrefs" "${INTERSHEET_REFS}" (at 101.6 247.65 0) (effects (font (size 1.27 1.27)) (hide yes))))
(wire (pts (xy 119.38 247.65) (xy 127 247.65)) (stroke (width 0) (type default)))
(global_label "GND" (shape passive) (at 127 247.65 180) (effects (font (size 1.016 1.016)) (justify left)) (property "Intersheetrefs" "${INTERSHEET_REFS}" (at 127 247.65 0) (effects (font (size 1.27 1.27)) (hide yes))))
(symbol (lib_id "FRC_Sensor_CAN:R") (at 114.3 247.65 0) (unit 1) (in_bom yes) (on_board yes) (dnp no) (property "Reference" "R51" (at 114.3 241.15 0) (effects (font (size 1.27 1.27))))(property "Value" "5.23k" (at 114.3 243.65 0) (effects (font (size 1.016 1.016))))(property "Footprint" "FRC_Sensor_CAN:R_0805_2012Metric" (at 114.3 247.65 0) (effects (font (size 1.27 1.27)) (hide yes)))(property "Datasheet" "" (at 114.3 247.65 0) (effects (font (size 1.27 1.27)) (hide yes)))(property "MPN" "RC0805FR-075K23L" (at 114.3 247.65 0) (effects (font (size 1.27 1.27)) (hide yes)))(property "Notes" "" (at 114.3 247.65 0) (effects (font (size 1.27 1.27)) (hide yes)))(pin "1")(pin "2") )
(wire (pts (xy 185.42 247.65) (xy 177.8 247.65)) (stroke (width 0) (type default)))
(global_label "REF_LOGIC" (shape passive) (at 177.8 247.65 0) (effects (font (size 1.016 1.016)) (justify right)) (property "Intersheetrefs" "${INTERSHEET_REFS}" (at 177.8 247.65 0) (effects (font (size 1.27 1.27)) (hide yes))))
(wire (pts (xy 195.58 247.65) (xy 203.2 247.65)) (stroke (width 0) (type default)))
(global_label "GND" (shape passive) (at 203.2 247.65 180) (effects (font (size 1.016 1.016)) (justify left)) (property "Intersheetrefs" "${INTERSHEET_REFS}" (at 203.2 247.65 0) (effects (font (size 1.27 1.27)) (hide yes))))
(symbol (lib_id "FRC_Sensor_CAN:C") (at 190.5 247.65 0) (unit 1) (in_bom yes) (on_board yes) (dnp no) (property "Reference" "C51" (at 190.5 241.15 0) (effects (font (size 1.27 1.27))))(property "Value" "100nF" (at 190.5 243.65 0) (effects (font (size 1.016 1.016))))(property "Footprint" "FRC_Sensor_CAN:C_0805_2012Metric" (at 190.5 247.65 0) (effects (font (size 1.27 1.27)) (hide yes)))(property "Datasheet" "" (at 190.5 247.65 0) (effects (font (size 1.27 1.27)) (hide yes)))(property "MPN" "CL21B104KCFNNNE" (at 190.5 247.65 0) (effects (font (size 1.27 1.27)) (hide yes)))(property "Notes" "" (at 190.5 247.65 0) (effects (font (size 1.27 1.27)) (hide yes)))(pin "1")(pin "2") )
(wire (pts (xy 332.74 247.65) (xy 325.12 247.65)) (stroke (width 0) (type default)))
(global_label "+3V3" (shape passive) (at 325.12 247.65 0) (effects (font (size 1.016 1.016)) (justify right)) (property "Intersheetrefs" "${INTERSHEET_REFS}" (at 325.12 247.65 0) (effects (font (size 1.27 1.27)) (hide yes))))
(wire (pts (xy 342.9 247.65) (xy 350.52 247.65)) (stroke (width 0) (type default)))
(global_label "GND" (shape passive) (at 350.52 247.65 180) (effects (font (size 1.016 1.016)) (justify left)) (property "Intersheetrefs" "${INTERSHEET_REFS}" (at 350.52 247.65 0) (effects (font (size 1.27 1.27)) (hide yes))))
(symbol (lib_id "FRC_Sensor_CAN:C") (at 337.82 247.65 0) (unit 1) (in_bom yes) (on_board yes) (dnp no) (property "Reference" "C50" (at 337.82 241.15 0) (effects (font (size 1.27 1.27))))(property "Value" "100nF" (at 337.82 243.65 0) (effects (font (size 1.016 1.016))))(property "Footprint" "FRC_Sensor_CAN:C_0805_2012Metric" (at 337.82 247.65 0) (effects (font (size 1.27 1.27)) (hide yes)))(property "Datasheet" "" (at 337.82 247.65 0) (effects (font (size 1.27 1.27)) (hide yes)))(property "MPN" "CL21B104KCFNNNE" (at 337.82 247.65 0) (effects (font (size 1.27 1.27)) (hide yes)))(property "Notes" "" (at 337.82 247.65 0) (effects (font (size 1.27 1.27)) (hide yes)))(pin "1")(pin "2") )
(wire (pts (xy 241.3 245.11) (xy 233.68 245.11)) (stroke (width 0) (type default)))
(global_label "GND" (shape passive) (at 233.68 245.11 0) (effects (font (size 1.016 1.016)) (justify right)) (property "Intersheetrefs" "${INTERSHEET_REFS}" (at 233.68 245.11 0) (effects (font (size 1.27 1.27)) (hide yes))))
(wire (pts (xy 241.3 250.19) (xy 233.68 250.19)) (stroke (width 0) (type default)))
(global_label "+3V3" (shape passive) (at 233.68 250.19 0) (effects (font (size 1.016 1.016)) (justify right)) (property "Intersheetrefs" "${INTERSHEET_REFS}" (at 233.68 250.19 0) (effects (font (size 1.27 1.27)) (hide yes))))
(no_connect (at 261.62 247.65))
(symbol (lib_id "FRC_Sensor_CAN:COMP4") (at 251.46 247.65 0) (unit 4) (in_bom yes) (on_board yes) (dnp no) (property "Reference" "U7" (at 251.46 238.61 0) (effects (font (size 1.27 1.27))))(property "Value" "LM339LV" (at 251.46 241.11 0) (effects (font (size 1.016 1.016))))(property "Footprint" "FRC_Sensor_CAN:SOIC-14_3.9x8.7mm_P1.27mm" (at 251.46 247.65 0) (effects (font (size 1.27 1.27)) (hide yes)))(property "Datasheet" "" (at 251.46 247.65 0) (effects (font (size 1.27 1.27)) (hide yes)))(property "MPN" "LM339LVDR" (at 251.46 247.65 0) (effects (font (size 1.27 1.27)) (hide yes)))(property "Notes" "Rail-to-rail failsafe comparator on regulated 3V3. 0-30V signal is divided before this pin; NOT a 30V supply IC. Same SO14 pin assignment as LM2901B." (at 251.46 247.65 0) (effects (font (size 1.27 1.27)) (hide yes)))(pin "11")(pin "10")(pin "13") )
(wire (pts (xy 292.1 240.03) (xy 292.1 232.41)) (stroke (width 0) (type default)))
(global_label "+3V3" (shape passive) (at 292.1 232.41 0) (effects (font (size 1.016 1.016)) (justify right)) (property "Intersheetrefs" "${INTERSHEET_REFS}" (at 292.1 232.41 0) (effects (font (size 1.27 1.27)) (hide yes))))
(wire (pts (xy 292.1 255.27) (xy 292.1 262.89)) (stroke (width 0) (type default)))
(global_label "GND" (shape passive) (at 292.1 262.89 0) (effects (font (size 1.016 1.016)) (justify right)) (property "Intersheetrefs" "${INTERSHEET_REFS}" (at 292.1 262.89 0) (effects (font (size 1.27 1.27)) (hide yes))))
(symbol (lib_id "FRC_Sensor_CAN:COMP4") (at 292.1 247.65 0) (unit 5) (in_bom yes) (on_board yes) (dnp no) (property "Reference" "U7" (at 308.1 245.65 0) (effects (font (size 1.27 1.27))))(property "Value" "LM339LV" (at 308.1 249.65 0) (effects (font (size 1.016 1.016))))(property "Footprint" "FRC_Sensor_CAN:SOIC-14_3.9x8.7mm_P1.27mm" (at 292.1 247.65 0) (effects (font (size 1.27 1.27)) (hide yes)))(property "Datasheet" "" (at 292.1 247.65 0) (effects (font (size 1.27 1.27)) (hide yes)))(property "MPN" "LM339LVDR" (at 292.1 247.65 0) (effects (font (size 1.27 1.27)) (hide yes)))(property "Notes" "Rail-to-rail failsafe comparator on regulated 3V3. 0-30V signal is divided before this pin; NOT a 30V supply IC. Same SO14 pin assignment as LM2901B." (at 292.1 247.65 0) (effects (font (size 1.27 1.27)) (hide yes)))(pin "3")(pin "12") )
(text "0-30 V signal design range; software debounce follows the hardware filter.\nNominal thresholds near 2.0 V rising / 1.65 V falling. Final bounds are in electrical_checks.json.\nNo analog measurement, 1.8 V logic guarantee or CTRE protocol compatibility." (at 15 273 0) (effects (font (size 1.1 1.1)) (justify left top)))
(embedded_fonts no))
